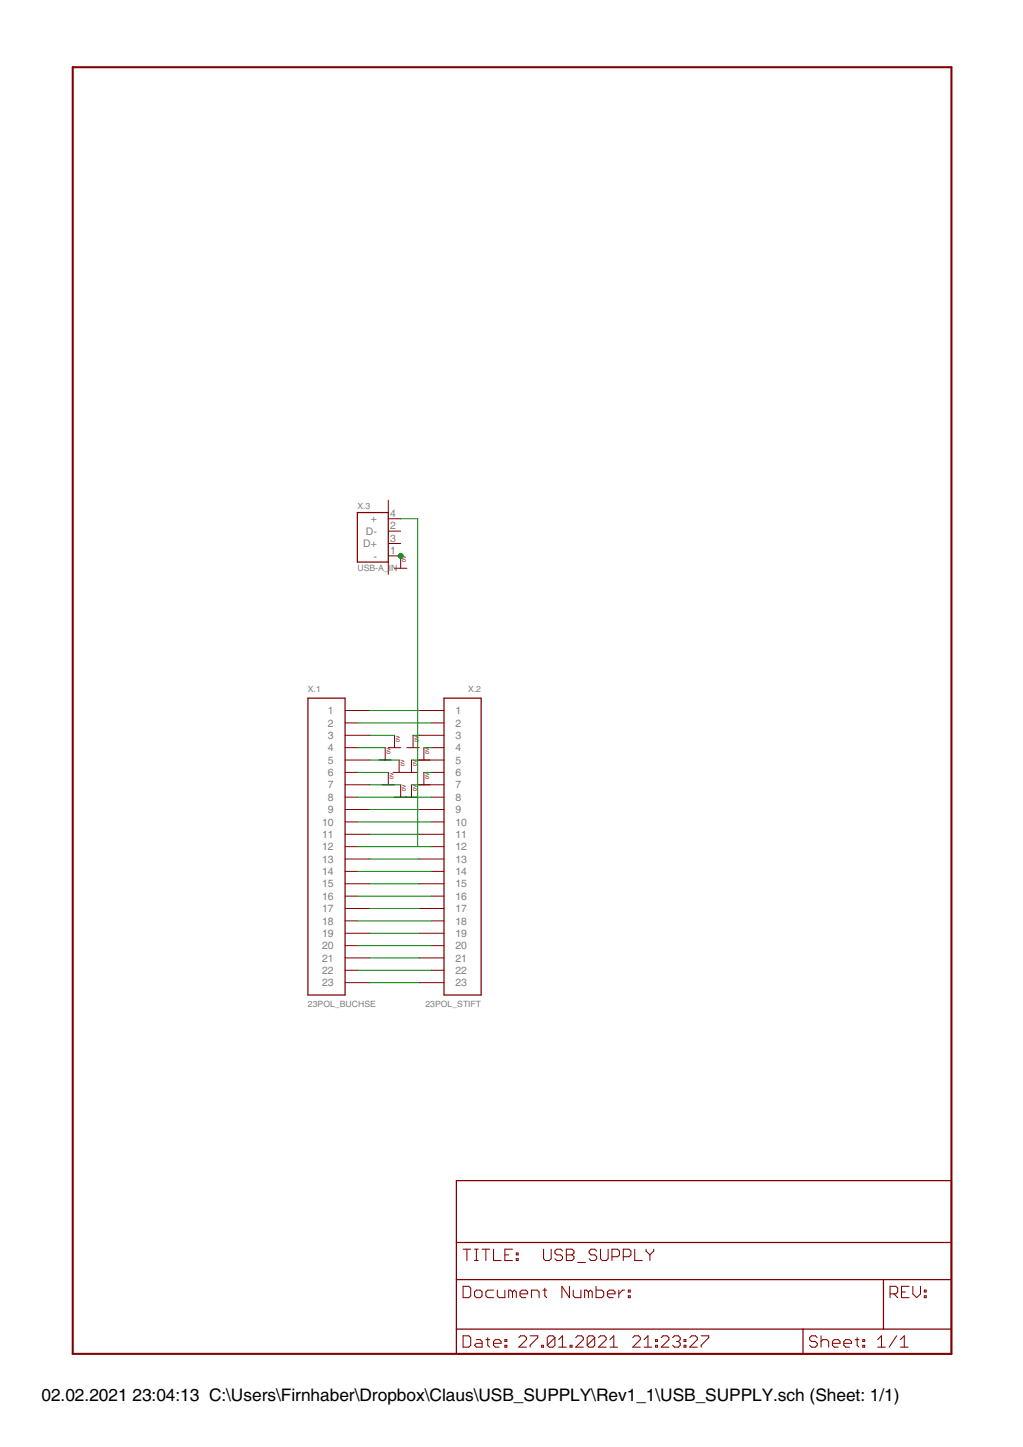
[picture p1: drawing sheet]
<?xml version="1.0" encoding="utf-8"?>
<!DOCTYPE eagle SYSTEM "eagle.dtd">
<eagle version="6.6.0">
<drawing>
<settings>
<setting alwaysvectorfont="no"/>
<setting verticaltext="up"/>
</settings>
<grid distance="0.1" unitdist="inch" unit="inch" style="lines" multiple="1" display="no" altdistance="0.01" altunitdist="inch" altunit="inch"/>
<schematic xreflabel="%F%N/%S.%C%R" xrefpart="/%S.%C%R">
<libraries>
<library name="de_docu">
<symbols>
<symbol name="DINA4_P">
<wire x1="0" y1="0" x2="180.34" y2="0" width="0.4064" layer="94"/>
<wire x1="180.34" y1="0" x2="180.34" y2="264.16" width="0.4064" layer="94"/>
<wire x1="180.34" y1="264.16" x2="0" y2="264.16" width="0.4064" layer="94"/>
<wire x1="0" y1="264.16" x2="0" y2="0" width="0.4064" layer="94"/>
</symbol>
<symbol name="DOCFIELD">
<wire x1="0" y1="0" x2="71.12" y2="0" width="0.254" layer="94"/>
<wire x1="101.6" y1="15.24" x2="87.63" y2="15.24" width="0.254" layer="94"/>
<wire x1="0" y1="0" x2="0" y2="5.08" width="0.254" layer="94"/>
<wire x1="0" y1="5.08" x2="71.12" y2="5.08" width="0.254" layer="94"/>
<wire x1="0" y1="5.08" x2="0" y2="15.24" width="0.254" layer="94"/>
<wire x1="101.6" y1="15.24" x2="101.6" y2="5.08" width="0.254" layer="94"/>
<wire x1="71.12" y1="5.08" x2="71.12" y2="0" width="0.254" layer="94"/>
<wire x1="71.12" y1="5.08" x2="87.63" y2="5.08" width="0.254" layer="94"/>
<wire x1="71.12" y1="0" x2="101.6" y2="0" width="0.254" layer="94"/>
<wire x1="87.63" y1="15.24" x2="87.63" y2="5.08" width="0.254" layer="94"/>
<wire x1="87.63" y1="15.24" x2="0" y2="15.24" width="0.254" layer="94"/>
<wire x1="87.63" y1="5.08" x2="101.6" y2="5.08" width="0.254" layer="94"/>
<wire x1="101.6" y1="5.08" x2="101.6" y2="0" width="0.254" layer="94"/>
<wire x1="0" y1="15.24" x2="0" y2="22.86" width="0.254" layer="94"/>
<wire x1="101.6" y1="35.56" x2="0" y2="35.56" width="0.254" layer="94"/>
<wire x1="101.6" y1="35.56" x2="101.6" y2="22.86" width="0.254" layer="94"/>
<wire x1="0" y1="22.86" x2="101.6" y2="22.86" width="0.254" layer="94"/>
<wire x1="0" y1="22.86" x2="0" y2="35.56" width="0.254" layer="94"/>
<wire x1="101.6" y1="22.86" x2="101.6" y2="15.24" width="0.254" layer="94"/>
<text x="1.27" y="1.27" size="2.54" layer="94" font="vector">Date:</text>
<text x="12.7" y="1.27" size="2.54" layer="94" font="vector">&gt;LAST_DATE_TIME</text>
<text x="72.39" y="1.27" size="2.54" layer="94" font="vector">Sheet:</text>
<text x="86.36" y="1.27" size="2.54" layer="94" font="vector">&gt;SHEET</text>
<text x="88.9" y="11.43" size="2.54" layer="94" font="vector">REV:</text>
<text x="1.27" y="19.05" size="2.54" layer="94" font="vector">TITLE:</text>
<text x="1.27" y="11.43" size="2.54" layer="94" font="vector">Document Number:</text>
<text x="17.78" y="19.05" size="2.54" layer="94" font="vector">&gt;DRAWING_NAME</text>
</symbol>
</symbols>
<devicesets>
<deviceset name="DINA4_P" prefix="FRAME">
<gates>
<gate name="G$1" symbol="DINA4_P" x="0" y="0"/>
<gate name="G$2" symbol="DOCFIELD" x="78.74" y="0" addlevel="must"/>
</gates>
<devices>
<device name="">
<technologies>
<technology name=""/>
</technologies>
</device>
</devices>
</deviceset>
</devicesets>
</library>
<library name="de_connectors">
<symbols>
<symbol name="23POL">
<wire x1="7.62" y1="0" x2="0" y2="0" width="0.254" layer="94"/>
<wire x1="0" y1="0" x2="0" y2="-60.96" width="0.254" layer="94"/>
<wire x1="0" y1="-60.96" x2="7.62" y2="-60.96" width="0.254" layer="94"/>
<wire x1="7.62" y1="-60.96" x2="7.62" y2="0" width="0.254" layer="94"/>
<text x="0" y="1.27" size="1.27" layer="95">&gt;NAME</text>
<text x="0" y="-63.5" size="1.27" layer="96">&gt;VALUE</text>
<pin name="1" x="12.7" y="-2.54" visible="pin" length="middle" direction="pas" rot="R180"/>
<pin name="2" x="10.16" y="-5.08" visible="pin" length="short" direction="pas" rot="R180"/>
<pin name="3" x="12.7" y="-7.62" visible="pin" length="middle" direction="pas" rot="R180"/>
<pin name="4" x="10.16" y="-10.16" visible="pin" length="short" direction="pas" rot="R180"/>
<pin name="5" x="12.7" y="-12.7" visible="pin" length="middle" direction="pas" rot="R180"/>
<pin name="6" x="10.16" y="-15.24" visible="pin" length="short" direction="pas" rot="R180"/>
<pin name="7" x="12.7" y="-17.78" visible="pin" length="middle" direction="pas" rot="R180"/>
<pin name="8" x="10.16" y="-20.32" visible="pin" length="short" direction="pas" rot="R180"/>
<pin name="9" x="12.7" y="-22.86" visible="pin" length="middle" direction="pas" rot="R180"/>
<pin name="10" x="10.16" y="-25.4" visible="pin" length="short" direction="pas" rot="R180"/>
<pin name="11" x="12.7" y="-27.94" visible="pin" length="middle" direction="pas" rot="R180"/>
<pin name="12" x="10.16" y="-30.48" visible="pin" length="short" direction="pas" rot="R180"/>
<pin name="13" x="12.7" y="-33.02" visible="pin" length="middle" direction="pas" rot="R180"/>
<pin name="14" x="10.16" y="-35.56" visible="pin" length="short" direction="pas" rot="R180"/>
<pin name="15" x="12.7" y="-38.1" visible="pin" length="middle" direction="pas" rot="R180"/>
<pin name="16" x="10.16" y="-40.64" visible="pin" length="short" direction="pas" rot="R180"/>
<pin name="17" x="12.7" y="-43.18" visible="pin" length="middle" direction="pas" rot="R180"/>
<pin name="18" x="10.16" y="-45.72" visible="pin" length="short" direction="pas" rot="R180"/>
<pin name="19" x="12.7" y="-48.26" visible="pin" length="middle" direction="pas" rot="R180"/>
<pin name="20" x="10.16" y="-50.8" visible="pin" length="short" direction="pas" rot="R180"/>
<pin name="21" x="12.7" y="-53.34" visible="pin" length="middle" direction="pas" rot="R180"/>
<pin name="22" x="10.16" y="-55.88" visible="pin" length="short" direction="pas" rot="R180"/>
<pin name="23" x="12.7" y="-58.42" visible="pin" length="middle" direction="pas" rot="R180"/>
</symbol>
<symbol name="USB">
<wire x1="0" y1="10.16" x2="6.35" y2="10.16" width="0.254" layer="94"/>
<wire x1="6.35" y1="10.16" x2="6.35" y2="0" width="0.254" layer="94"/>
<wire x1="6.35" y1="0" x2="0" y2="0" width="0.254" layer="94"/>
<wire x1="0" y1="0" x2="0" y2="10.16" width="0.254" layer="94"/>
<text x="0" y="-1.905" size="1.27" layer="96">&gt;VALUE</text>
<text x="0" y="10.795" size="1.27" layer="95">&gt;NAME</text>
<pin name="+" x="8.89" y="8.89" length="short" rot="R180"/>
<pin name="D+" x="8.89" y="3.81" length="short" rot="R180"/>
<pin name="D-" x="8.89" y="6.35" length="short" rot="R180"/>
<pin name="-" x="8.89" y="1.27" length="short" rot="R180"/>
<pin name="GND@2" x="6.35" y="12.7" visible="off" length="short" rot="R270"/>
<pin name="GND@1" x="6.35" y="-2.54" visible="off" length="short" rot="R90"/>
</symbol>
</symbols>
<devicesets>
<deviceset name="23POL" prefix="X.">
<gates>
<gate name="G$1" symbol="23POL" x="0" y="0"/>
</gates>
<devices>
<device name="_STIFT" package="SUB-D_23M_L">
<connects>
<connect gate="G$1" pin="1" pad="1"/>
<connect gate="G$1" pin="10" pad="10"/>
<connect gate="G$1" pin="11" pad="11"/>
<connect gate="G$1" pin="12" pad="12"/>
<connect gate="G$1" pin="13" pad="13"/>
<connect gate="G$1" pin="14" pad="14"/>
<connect gate="G$1" pin="15" pad="15"/>
<connect gate="G$1" pin="16" pad="16"/>
<connect gate="G$1" pin="17" pad="17"/>
<connect gate="G$1" pin="18" pad="18"/>
<connect gate="G$1" pin="19" pad="19"/>
<connect gate="G$1" pin="2" pad="2"/>
<connect gate="G$1" pin="20" pad="20"/>
<connect gate="G$1" pin="21" pad="21"/>
<connect gate="G$1" pin="22" pad="22"/>
<connect gate="G$1" pin="23" pad="23"/>
<connect gate="G$1" pin="3" pad="3"/>
<connect gate="G$1" pin="4" pad="4"/>
<connect gate="G$1" pin="5" pad="5"/>
<connect gate="G$1" pin="6" pad="6"/>
<connect gate="G$1" pin="7" pad="7"/>
<connect gate="G$1" pin="8" pad="8"/>
<connect gate="G$1" pin="9" pad="9"/>
</connects>
<technologies>
<technology name=""/>
</technologies>
</device>
<device name="_BUCHSE" package="SUB-D_23F_L">
<connects>
<connect gate="G$1" pin="1" pad="1"/>
<connect gate="G$1" pin="10" pad="10"/>
<connect gate="G$1" pin="11" pad="11"/>
<connect gate="G$1" pin="12" pad="12"/>
<connect gate="G$1" pin="13" pad="13"/>
<connect gate="G$1" pin="14" pad="14"/>
<connect gate="G$1" pin="15" pad="15"/>
<connect gate="G$1" pin="16" pad="16"/>
<connect gate="G$1" pin="17" pad="17"/>
<connect gate="G$1" pin="18" pad="18"/>
<connect gate="G$1" pin="19" pad="19"/>
<connect gate="G$1" pin="2" pad="2"/>
<connect gate="G$1" pin="20" pad="20"/>
<connect gate="G$1" pin="21" pad="21"/>
<connect gate="G$1" pin="22" pad="22"/>
<connect gate="G$1" pin="23" pad="23"/>
<connect gate="G$1" pin="3" pad="3"/>
<connect gate="G$1" pin="4" pad="4"/>
<connect gate="G$1" pin="5" pad="5"/>
<connect gate="G$1" pin="6" pad="6"/>
<connect gate="G$1" pin="7" pad="7"/>
<connect gate="G$1" pin="8" pad="8"/>
<connect gate="G$1" pin="9" pad="9"/>
</connects>
<technologies>
<technology name=""/>
</technologies>
</device>
</devices>
</deviceset>
<deviceset name="USB-A" prefix="X.">
<gates>
<gate name="P" symbol="USB" x="-3.175" y="-5.715"/>
</gates>
<devices>
<device name="_THT" package="USB-A-90°">
<connects>
<connect gate="P" pin="+" pad="1"/>
<connect gate="P" pin="-" pad="4"/>
<connect gate="P" pin="D+" pad="3"/>
<connect gate="P" pin="D-" pad="2"/>
<connect gate="P" pin="GND@1" pad="SHIELD1"/>
<connect gate="P" pin="GND@2" pad="SCHIELD2"/>
</connects>
<technologies>
<technology name=""/>
</technologies>
</device>
<device name="_SMT" package="USB-A-SMT-90°">
<connects>
<connect gate="P" pin="+" pad="1"/>
<connect gate="P" pin="-" pad="4"/>
<connect gate="P" pin="D+" pad="3"/>
<connect gate="P" pin="D-" pad="2"/>
<connect gate="P" pin="GND@1" pad="SHIELD1"/>
<connect gate="P" pin="GND@2" pad="SCHIELD2"/>
</connects>
<technologies>
<technology name=""/>
</technologies>
</device>
<device name="_ST_A" package="USB-A-ST-90°">
<connects>
<connect gate="P" pin="+" pad="1"/>
<connect gate="P" pin="-" pad="4"/>
<connect gate="P" pin="D+" pad="3"/>
<connect gate="P" pin="D-" pad="2"/>
<connect gate="P" pin="GND@1" pad="GND@1"/>
<connect gate="P" pin="GND@2" pad="GND@2"/>
</connects>
<technologies>
<technology name=""/>
</technologies>
</device>
<device name="_IN" package="USB-A-90_IN">
<connects>
<connect gate="P" pin="+" pad="4"/>
<connect gate="P" pin="-" pad="1"/>
<connect gate="P" pin="D+" pad="3"/>
<connect gate="P" pin="D-" pad="2"/>
<connect gate="P" pin="GND@1" pad="P$1"/>
<connect gate="P" pin="GND@2" pad="P$2"/>
</connects>
<technologies>
<technology name=""/>
</technologies>
</device>
</devices>
</deviceset>
</devicesets>
</library>
<library name="de_supply">
<symbols>
<symbol name="0V">
<wire x1="-1.27" y1="2.54" x2="1.27" y2="2.54" width="0.1778" layer="94"/>
<text x="-0.3175" y="0" size="0.762" layer="94" rot="R90">0V</text>
<pin name="0V" x="0" y="0" visible="off" length="short" direction="sup" rot="R90"/>
</symbol>
</symbols>
<devicesets>
<deviceset name="0V" prefix="P0V.">
<gates>
<gate name="0V" symbol="0V" x="0" y="0"/>
</gates>
<devices>
<device name="">
<technologies>
<technology name=""/>
</technologies>
</device>
</devices>
</deviceset>
</devicesets>
</library>
</libraries>
<attributes>
</attributes>
<variantdefs>
</variantdefs>
<classes>
<class number="0" name="default" width="0" drill="0">
</class>
</classes>
<parts>
<part name="FRAME1" library="de_docu" deviceset="DINA4_P" device=""/>
<part name="X.1" library="de_connectors" deviceset="23POL" device="_BUCHSE"/>
<part name="X.2" library="de_connectors" deviceset="23POL" device="_STIFT"/>
<part name="P0V.1" library="de_supply" deviceset="0V" device=""/>
<part name="P0V.2" library="de_supply" deviceset="0V" device=""/>
<part name="P0V.3" library="de_supply" deviceset="0V" device=""/>
<part name="P0V.4" library="de_supply" deviceset="0V" device=""/>
<part name="P0V.5" library="de_supply" deviceset="0V" device=""/>
<part name="P0V.6" library="de_supply" deviceset="0V" device=""/>
<part name="P0V.7" library="de_supply" deviceset="0V" device=""/>
<part name="P0V.8" library="de_supply" deviceset="0V" device=""/>
<part name="P0V.9" library="de_supply" deviceset="0V" device=""/>
<part name="P0V.10" library="de_supply" deviceset="0V" device=""/>
<part name="P0V.11" library="de_supply" deviceset="0V" device=""/>
<part name="X.3" library="de_connectors" deviceset="USB-A" device="_IN"/>
</parts>
<sheets>
<sheet>
<plain>
</plain>
<instances>
<instance part="FRAME1" gate="G$1" x="0" y="0"/>
<instance part="FRAME1" gate="G$2" x="78.74" y="0"/>
<instance part="X.1" gate="G$1" x="48.26" y="134.62"/>
<instance part="X.2" gate="G$1" x="83.82" y="134.62" rot="MR0"/>
<instance part="P0V.1" gate="0V" x="66.04" y="127" rot="R180"/>
<instance part="P0V.2" gate="0V" x="64.135" y="124.46" rot="R180"/>
<instance part="P0V.3" gate="0V" x="66.9925" y="121.92" rot="R180"/>
<instance part="P0V.4" gate="0V" x="64.77" y="119.38" rot="R180"/>
<instance part="P0V.5" gate="0V" x="67.31" y="116.84" rot="R180"/>
<instance part="P0V.6" gate="0V" x="67.31" y="163.83" rot="R180"/>
<instance part="P0V.7" gate="0V" x="69.85" y="127" rot="R180"/>
<instance part="P0V.8" gate="0V" x="72.0725" y="124.46" rot="R180"/>
<instance part="P0V.9" gate="0V" x="69.5325" y="121.92" rot="R180"/>
<instance part="P0V.10" gate="0V" x="72.0725" y="119.38" rot="R180"/>
<instance part="P0V.11" gate="0V" x="69.5325" y="116.84" rot="R180"/>
<instance part="X.3" gate="P" x="58.42" y="162.56"/>
</instances>
<busses>
</busses>
<nets>
<net name="N$1" class="0">
<segment>
<pinref part="X.1" gate="G$1" pin="1"/>
<pinref part="X.2" gate="G$1" pin="1"/>
<wire x1="71.12" y1="132.08" x2="60.96" y2="132.08" width="0.1524" layer="91"/>
</segment>
</net>
<net name="N$5" class="0">
<segment>
<pinref part="X.1" gate="G$1" pin="9"/>
<pinref part="X.2" gate="G$1" pin="9"/>
<wire x1="71.12" y1="111.76" x2="60.96" y2="111.76" width="0.1524" layer="91"/>
</segment>
</net>
<net name="N$6" class="0">
<segment>
<pinref part="X.1" gate="G$1" pin="11"/>
<pinref part="X.2" gate="G$1" pin="11"/>
<wire x1="71.12" y1="106.68" x2="60.96" y2="106.68" width="0.1524" layer="91"/>
</segment>
</net>
<net name="N$7" class="0">
<segment>
<pinref part="X.1" gate="G$1" pin="13"/>
<pinref part="X.2" gate="G$1" pin="13"/>
<wire x1="71.12" y1="101.6" x2="60.96" y2="101.6" width="0.1524" layer="91"/>
</segment>
</net>
<net name="N$8" class="0">
<segment>
<pinref part="X.1" gate="G$1" pin="15"/>
<pinref part="X.2" gate="G$1" pin="15"/>
<wire x1="71.12" y1="96.52" x2="60.96" y2="96.52" width="0.1524" layer="91"/>
</segment>
</net>
<net name="N$9" class="0">
<segment>
<pinref part="X.1" gate="G$1" pin="17"/>
<pinref part="X.2" gate="G$1" pin="17"/>
<wire x1="71.12" y1="91.44" x2="60.96" y2="91.44" width="0.1524" layer="91"/>
</segment>
</net>
<net name="N$10" class="0">
<segment>
<pinref part="X.1" gate="G$1" pin="19"/>
<pinref part="X.2" gate="G$1" pin="19"/>
<wire x1="71.12" y1="86.36" x2="60.96" y2="86.36" width="0.1524" layer="91"/>
</segment>
</net>
<net name="N$11" class="0">
<segment>
<pinref part="X.1" gate="G$1" pin="21"/>
<pinref part="X.2" gate="G$1" pin="21"/>
<wire x1="71.12" y1="81.28" x2="60.96" y2="81.28" width="0.1524" layer="91"/>
</segment>
</net>
<net name="N$12" class="0">
<segment>
<pinref part="X.1" gate="G$1" pin="23"/>
<pinref part="X.2" gate="G$1" pin="23"/>
<wire x1="71.12" y1="76.2" x2="60.96" y2="76.2" width="0.1524" layer="91"/>
</segment>
</net>
<net name="N$13" class="0">
<segment>
<pinref part="X.1" gate="G$1" pin="2"/>
<pinref part="X.2" gate="G$1" pin="2"/>
<wire x1="73.66" y1="129.54" x2="58.42" y2="129.54" width="0.1524" layer="91"/>
</segment>
</net>
<net name="N$16" class="0">
<segment>
<pinref part="X.1" gate="G$1" pin="8"/>
<pinref part="X.2" gate="G$1" pin="8"/>
<wire x1="73.66" y1="114.3" x2="58.42" y2="114.3" width="0.1524" layer="91"/>
</segment>
</net>
<net name="N$17" class="0">
<segment>
<pinref part="X.1" gate="G$1" pin="10"/>
<pinref part="X.2" gate="G$1" pin="10"/>
<wire x1="73.66" y1="109.22" x2="58.42" y2="109.22" width="0.1524" layer="91"/>
</segment>
</net>
<net name="N$18" class="0">
<segment>
<pinref part="X.1" gate="G$1" pin="12"/>
<pinref part="X.2" gate="G$1" pin="12"/>
<wire x1="73.66" y1="104.14" x2="70.8025" y2="104.14" width="0.1524" layer="91"/>
<wire x1="70.8025" y1="104.14" x2="58.42" y2="104.14" width="0.1524" layer="91"/>
<wire x1="70.8025" y1="104.14" x2="70.8025" y2="171.45" width="0.1524" layer="91"/>
<wire x1="70.8025" y1="171.45" x2="67.31" y2="171.45" width="0.1524" layer="91"/>
<pinref part="X.3" gate="P" pin="+"/>
</segment>
</net>
<net name="N$19" class="0">
<segment>
<pinref part="X.1" gate="G$1" pin="14"/>
<pinref part="X.2" gate="G$1" pin="14"/>
<wire x1="73.66" y1="99.06" x2="58.42" y2="99.06" width="0.1524" layer="91"/>
</segment>
</net>
<net name="N$20" class="0">
<segment>
<pinref part="X.1" gate="G$1" pin="16"/>
<pinref part="X.2" gate="G$1" pin="16"/>
<wire x1="73.66" y1="93.98" x2="58.42" y2="93.98" width="0.1524" layer="91"/>
</segment>
</net>
<net name="N$21" class="0">
<segment>
<pinref part="X.1" gate="G$1" pin="18"/>
<pinref part="X.2" gate="G$1" pin="18"/>
<wire x1="73.66" y1="88.9" x2="58.42" y2="88.9" width="0.1524" layer="91"/>
</segment>
</net>
<net name="N$22" class="0">
<segment>
<pinref part="X.1" gate="G$1" pin="20"/>
<pinref part="X.2" gate="G$1" pin="20"/>
<wire x1="73.66" y1="83.82" x2="58.42" y2="83.82" width="0.1524" layer="91"/>
</segment>
</net>
<net name="N$23" class="0">
<segment>
<pinref part="X.1" gate="G$1" pin="22"/>
<pinref part="X.2" gate="G$1" pin="22"/>
<wire x1="73.66" y1="78.74" x2="58.42" y2="78.74" width="0.1524" layer="91"/>
</segment>
</net>
<net name="0V" class="0">
<segment>
<pinref part="X.2" gate="G$1" pin="3"/>
<wire x1="71.12" y1="127" x2="69.85" y2="127" width="0.1524" layer="91"/>
<pinref part="P0V.7" gate="0V" pin="0V"/>
</segment>
<segment>
<pinref part="X.1" gate="G$1" pin="3"/>
<pinref part="P0V.1" gate="0V" pin="0V"/>
<wire x1="66.04" y1="127" x2="60.96" y2="127" width="0.1524" layer="91"/>
</segment>
<segment>
<pinref part="X.2" gate="G$1" pin="4"/>
<wire x1="73.66" y1="124.46" x2="72.0725" y2="124.46" width="0.1524" layer="91"/>
<pinref part="P0V.8" gate="0V" pin="0V"/>
</segment>
<segment>
<pinref part="X.1" gate="G$1" pin="4"/>
<pinref part="P0V.2" gate="0V" pin="0V"/>
<wire x1="64.135" y1="124.46" x2="58.42" y2="124.46" width="0.1524" layer="91"/>
</segment>
<segment>
<pinref part="X.2" gate="G$1" pin="5"/>
<wire x1="71.12" y1="121.92" x2="69.5325" y2="121.92" width="0.1524" layer="91"/>
<pinref part="P0V.9" gate="0V" pin="0V"/>
</segment>
<segment>
<pinref part="X.1" gate="G$1" pin="5"/>
<pinref part="P0V.3" gate="0V" pin="0V"/>
<wire x1="66.9925" y1="121.92" x2="60.96" y2="121.92" width="0.1524" layer="91"/>
</segment>
<segment>
<pinref part="X.2" gate="G$1" pin="6"/>
<wire x1="73.66" y1="119.38" x2="72.0725" y2="119.38" width="0.1524" layer="91"/>
<pinref part="P0V.10" gate="0V" pin="0V"/>
</segment>
<segment>
<pinref part="X.1" gate="G$1" pin="6"/>
<pinref part="P0V.4" gate="0V" pin="0V"/>
<wire x1="64.77" y1="119.38" x2="58.42" y2="119.38" width="0.1524" layer="91"/>
</segment>
<segment>
<pinref part="X.2" gate="G$1" pin="7"/>
<wire x1="71.12" y1="116.84" x2="69.5325" y2="116.84" width="0.1524" layer="91"/>
<pinref part="P0V.11" gate="0V" pin="0V"/>
</segment>
<segment>
<pinref part="X.1" gate="G$1" pin="7"/>
<pinref part="P0V.5" gate="0V" pin="0V"/>
<wire x1="67.31" y1="116.84" x2="60.96" y2="116.84" width="0.1524" layer="91"/>
</segment>
<segment>
<pinref part="P0V.6" gate="0V" pin="0V"/>
<pinref part="X.3" gate="P" pin="-"/>
<junction x="67.31" y="163.83"/>
<pinref part="X.3" gate="P" pin="-"/>
</segment>
</net>
</nets>
</sheet>
</sheets>
</schematic>
</drawing>
</eagle>
